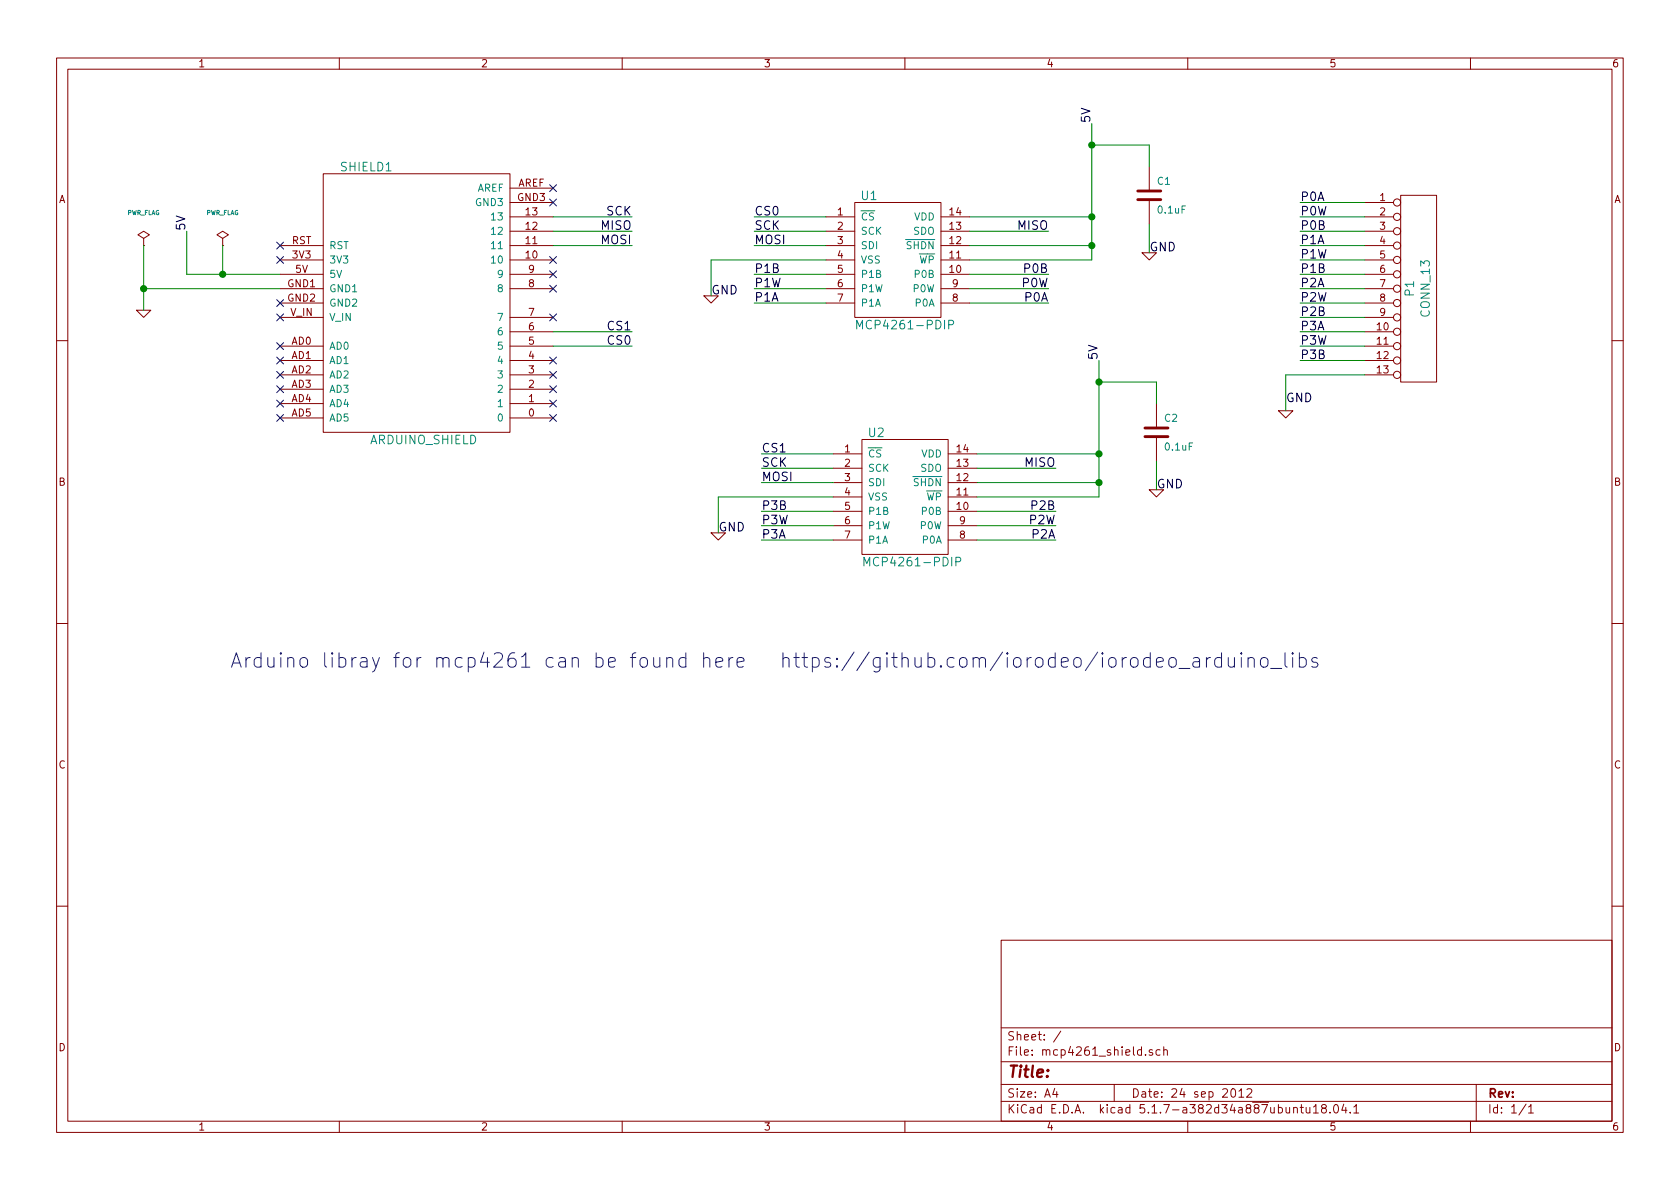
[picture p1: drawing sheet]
EESchema Schematic File Version 2
LIBS:power
LIBS:device
LIBS:transistors
LIBS:conn
LIBS:linear
LIBS:regul
LIBS:74xx
LIBS:cmos4000
LIBS:adc-dac
LIBS:memory
LIBS:xilinx
LIBS:special
LIBS:microcontrollers
LIBS:dsp
LIBS:microchip
LIBS:analog_switches
LIBS:motorola
LIBS:texas
LIBS:intel
LIBS:audio
LIBS:interface
LIBS:digital-audio
LIBS:philips
LIBS:display
LIBS:cypress
LIBS:siliconi
LIBS:opto
LIBS:atmel
LIBS:contrib
LIBS:valves
LIBS:mcp4261-pdip
LIBS:arduino
LIBS:mcp4261_shield-cache
EELAYER 24 0
EELAYER END
$Descr A4 11693 8268
encoding utf-8
Sheet 1 1
Title ""
Date "24 sep 2012"
Rev ""
Comp ""
Comment1 ""
Comment2 ""
Comment3 ""
Comment4 ""
$EndDescr
Text Label 8950 2800 0    60   ~ 0
GND
$Comp
L GND #PWR6
U 1 1
P 8950 2850
F 0 "#PWR6" H 8950 2850 30  0001 C CNN
F 1 "GND" H 8950 2780 30  0001 C CNN
F 2 "" H 8950 2850 60  0001 C CNN
F 3 "" H 8950 2850 60  0001 C CNN
	1    8950 2850
	1    0    0    -1  
$EndComp
Wire Wire Line
	8950 2600 8950 2850
Wire Wire Line
	9500 2600 8950 2600
Wire Wire Line
	9500 2500 9050 2500
Wire Wire Line
	9500 2300 9050 2300
Wire Wire Line
	9500 2100 9050 2100
Wire Wire Line
	9500 1900 9050 1900
Wire Wire Line
	9500 1700 9050 1700
Wire Wire Line
	9500 1500 9050 1500
Wire Wire Line
	7350 3750 6800 3750
Wire Wire Line
	7350 3550 6800 3550
Wire Wire Line
	6800 3250 7350 3250
Wire Wire Line
	7650 3350 6800 3350
Wire Wire Line
	7650 3150 6800 3150
Wire Wire Line
	5800 3650 5300 3650
Wire Wire Line
	5000 3700 5000 3450
Wire Wire Line
	5000 3450 5800 3450
Wire Wire Line
	5800 3250 5300 3250
Wire Wire Line
	5800 3150 5300 3150
Wire Wire Line
	5800 3350 5300 3350
Wire Wire Line
	5800 3550 5300 3550
Wire Wire Line
	5800 3750 5300 3750
Wire Wire Line
	7650 2650 8050 2650
Wire Wire Line
	8050 2650 8050 2800
Connection ~ 7650 2650
Connection ~ 7650 3150
Wire Wire Line
	6800 3450 7650 3450
Wire Wire Line
	7650 3450 7650 2500
Connection ~ 7650 3350
Wire Wire Line
	7350 3650 6800 3650
Wire Wire Line
	8050 3200 8050 3400
Wire Wire Line
	8000 1550 8000 1750
Wire Wire Line
	7300 2000 6750 2000
Connection ~ 7600 1700
Wire Wire Line
	7600 850  7600 1800
Wire Wire Line
	7600 1800 6750 1800
Connection ~ 7600 1500
Connection ~ 7600 1000
Wire Wire Line
	8000 1150 8000 1000
Wire Wire Line
	8000 1000 7600 1000
Wire Wire Line
	5750 2100 5250 2100
Wire Wire Line
	5750 1900 5250 1900
Wire Wire Line
	5750 1700 5250 1700
Wire Wire Line
	5750 1500 5250 1500
Wire Wire Line
	3850 2400 4400 2400
Wire Wire Line
	3850 1600 4400 1600
Connection ~ 1000 2000
Wire Wire Line
	1000 1700 1000 2150
Wire Wire Line
	1300 1600 1300 1900
Wire Wire Line
	1300 1900 1950 1900
Wire Wire Line
	1550 1700 1550 1900
Connection ~ 1550 1900
Wire Wire Line
	1950 2000 1000 2000
Wire Wire Line
	3850 1500 4400 1500
Wire Wire Line
	3850 1700 4400 1700
Wire Wire Line
	3850 2300 4400 2300
Wire Wire Line
	5750 1600 5250 1600
Wire Wire Line
	5750 1800 4950 1800
Wire Wire Line
	4950 1800 4950 2050
Wire Wire Line
	5750 2000 5250 2000
Wire Wire Line
	7600 1500 6750 1500
Wire Wire Line
	7600 1700 6750 1700
Wire Wire Line
	6750 1600 7300 1600
Wire Wire Line
	7300 1900 6750 1900
Wire Wire Line
	7300 2100 6750 2100
Wire Wire Line
	9500 1400 9050 1400
Wire Wire Line
	9500 1600 9050 1600
Wire Wire Line
	9500 1800 9050 1800
Wire Wire Line
	9500 2000 9050 2000
Wire Wire Line
	9500 2200 9050 2200
Wire Wire Line
	9500 2400 9050 2400
Text Label 9050 2500 0    60   ~ 0
P3B
Text Label 9050 2400 0    60   ~ 0
P3W
Text Label 9050 2300 0    60   ~ 0
P3A
Text Label 9050 2200 0    60   ~ 0
P2B
Text Label 9050 2100 0    60   ~ 0
P2W
Text Label 9050 2000 0    60   ~ 0
P2A
Text Label 9050 1900 0    60   ~ 0
P1B
Text Label 9050 1800 0    60   ~ 0
P1W
Text Label 9050 1700 0    60   ~ 0
P1A
Text Label 9050 1600 0    60   ~ 0
P0B
Text Label 9050 1500 0    60   ~ 0
P0W
Text Label 9050 1400 0    60   ~ 0
P0A
$Comp
L CONN_13 P1
U 1 1
P 9850 2000
F 0 "P1" V 9810 2000 60  0000 C CNN
F 1 "CONN_13" V 9920 2000 60  0000 C CNN
F 2 "" H 9850 2000 60  0001 C CNN
F 3 "" H 9850 2000 60  0001 C CNN
	1    9850 2000
	1    0    0    -1  
$EndComp
$Comp
L MCP4261-PDIP U2
U 1 1
P 6300 3450
F 0 "U2" H 6100 3900 60  0000 C CNN
F 1 "MCP4261-PDIP" H 6350 3000 60  0000 C CNN
F 2 "" H 6300 3450 60  0001 C CNN
F 3 "" H 6300 3450 60  0001 C CNN
	1    6300 3450
	1    0    0    -1  
$EndComp
Text Label 5300 3150 0    60   ~ 0
CS1
$Comp
L GND #PWR3
U 1 1
P 5000 3700
F 0 "#PWR3" H 5000 3700 30  0001 C CNN
F 1 "GND" H 5000 3630 30  0001 C CNN
F 2 "" H 5000 3700 60  0001 C CNN
F 3 "" H 5000 3700 60  0001 C CNN
	1    5000 3700
	1    0    0    -1  
$EndComp
$Comp
L C C2
U 1 1
P 8050 3000
F 0 "C2" H 8100 3100 50  0000 L CNN
F 1 "0.1uF" H 8100 2900 50  0000 L CNN
F 2 "" H 8050 3000 60  0001 C CNN
F 3 "" H 8050 3000 60  0001 C CNN
	1    8050 3000
	1    0    0    -1  
$EndComp
$Comp
L GND #PWR5
U 1 1
P 8050 3400
F 0 "#PWR5" H 8050 3400 30  0001 C CNN
F 1 "GND" H 8050 3330 30  0001 C CNN
F 2 "" H 8050 3400 60  0001 C CNN
F 3 "" H 8050 3400 60  0001 C CNN
	1    8050 3400
	1    0    0    -1  
$EndComp
Text Label 7650 2500 1    60   ~ 0
5V
Text Label 5000 3700 0    60   ~ 0
GND
Text Label 5300 3250 0    60   ~ 0
SCK
Text Label 5300 3350 0    60   ~ 0
MOSI
Text Label 5300 3550 0    60   ~ 0
P3B
Text Label 5300 3650 0    60   ~ 0
P3W
Text Label 5300 3750 0    60   ~ 0
P3A
Text Label 8050 3400 0    60   ~ 0
GND
Text Label 7350 3250 2    60   ~ 0
MISO
Text Label 7350 3550 2    60   ~ 0
P2B
Text Label 7350 3650 2    60   ~ 0
P2W
Text Label 7350 3750 2    60   ~ 0
P2A
Text Label 7300 2100 2    60   ~ 0
P0A
Text Label 7300 2000 2    60   ~ 0
P0W
Text Label 7300 1900 2    60   ~ 0
P0B
Text Label 7300 1600 2    60   ~ 0
MISO
Text Label 8000 1750 0    60   ~ 0
GND
Text Label 5250 2100 0    60   ~ 0
P1A
Text Label 5250 2000 0    60   ~ 0
P1W
Text Label 5250 1900 0    60   ~ 0
P1B
Text Label 5250 1700 0    60   ~ 0
MOSI
Text Label 5250 1600 0    60   ~ 0
SCK
Text Label 4950 2050 0    60   ~ 0
GND
Text Label 7600 850  1    60   ~ 0
5V
$Comp
L GND #PWR4
U 1 1
P 8000 1750
F 0 "#PWR4" H 8000 1750 30  0001 C CNN
F 1 "GND" H 8000 1680 30  0001 C CNN
F 2 "" H 8000 1750 60  0001 C CNN
F 3 "" H 8000 1750 60  0001 C CNN
	1    8000 1750
	1    0    0    -1  
$EndComp
$Comp
L C C1
U 1 1
P 8000 1350
F 0 "C1" H 8050 1450 50  0000 L CNN
F 1 "0.1uF" H 8050 1250 50  0000 L CNN
F 2 "" H 8000 1350 60  0001 C CNN
F 3 "" H 8000 1350 60  0001 C CNN
	1    8000 1350
	1    0    0    -1  
$EndComp
$Comp
L GND #PWR2
U 1 1
P 4950 2050
F 0 "#PWR2" H 4950 2050 30  0001 C CNN
F 1 "GND" H 4950 1980 30  0001 C CNN
F 2 "" H 4950 2050 60  0001 C CNN
F 3 "" H 4950 2050 60  0001 C CNN
	1    4950 2050
	1    0    0    -1  
$EndComp
Text Label 5250 1500 0    60   ~ 0
CS0
NoConn ~ 3850 1800
NoConn ~ 3850 1900
NoConn ~ 3850 2000
NoConn ~ 3850 2200
NoConn ~ 3850 2500
NoConn ~ 3850 2600
NoConn ~ 3850 2700
NoConn ~ 3850 2800
NoConn ~ 3850 2900
Text Label 4400 2300 2    60   ~ 0
CS1
Text Label 4400 2400 2    60   ~ 0
CS0
NoConn ~ 1950 2900
NoConn ~ 1950 2800
NoConn ~ 1950 2700
NoConn ~ 1950 2600
NoConn ~ 1950 2500
NoConn ~ 1950 2400
NoConn ~ 1950 2200
NoConn ~ 1950 2100
Text Label 4400 1700 2    60   ~ 0
MOSI
Text Label 4400 1600 2    60   ~ 0
MISO
Text Label 4400 1500 2    60   ~ 0
SCK
NoConn ~ 3850 1400
NoConn ~ 3850 1300
$Comp
L PWR_FLAG #FLG2
U 1 1
P 1550 1700
F 0 "#FLG2" H 1550 1970 30  0001 C CNN
F 1 "PWR_FLAG" H 1550 1930 30  0000 C CNN
F 2 "" H 1550 1700 60  0001 C CNN
F 3 "" H 1550 1700 60  0001 C CNN
	1    1550 1700
	1    0    0    -1  
$EndComp
$Comp
L PWR_FLAG #FLG1
U 1 1
P 1000 1700
F 0 "#FLG1" H 1000 1970 30  0001 C CNN
F 1 "PWR_FLAG" H 1000 1930 30  0000 C CNN
F 2 "" H 1000 1700 60  0001 C CNN
F 3 "" H 1000 1700 60  0001 C CNN
	1    1000 1700
	1    0    0    -1  
$EndComp
$Comp
L GND #PWR1
U 1 1
P 1000 2150
F 0 "#PWR1" H 1000 2150 30  0001 C CNN
F 1 "GND" H 1000 2080 30  0001 C CNN
F 2 "" H 1000 2150 60  0001 C CNN
F 3 "" H 1000 2150 60  0001 C CNN
	1    1000 2150
	1    0    0    -1  
$EndComp
Text Label 1300 1600 1    60   ~ 0
5V
NoConn ~ 1950 1800
NoConn ~ 1950 1700
$Comp
L MCP4261-PDIP U1
U 1 1
P 6250 1800
F 0 "U1" H 6050 2250 60  0000 C CNN
F 1 "MCP4261-PDIP" H 6300 1350 60  0000 C CNN
F 2 "" H 6250 1800 60  0001 C CNN
F 3 "" H 6250 1800 60  0001 C CNN
	1    6250 1800
	1    0    0    -1  
$EndComp
$Comp
L ARDUINO_SHIELD SHIELD1
U 1 1
P 2900 2100
F 0 "SHIELD1" H 2550 3050 60  0000 C CNN
F 1 "ARDUINO_SHIELD" H 2950 1150 60  0000 C CNN
F 2 "" H 2900 2100 60  0001 C CNN
F 3 "" H 2900 2100 60  0001 C CNN
	1    2900 2100
	1    0    0    -1  
$EndComp
Text Notes 1600 4650 0    100  ~ 0
Arduino libray for mcp4261 can be found here   https://bitbucket.org/iorodeo/iorodeo_arduino_libs/src   \n
$EndSCHEMATC
